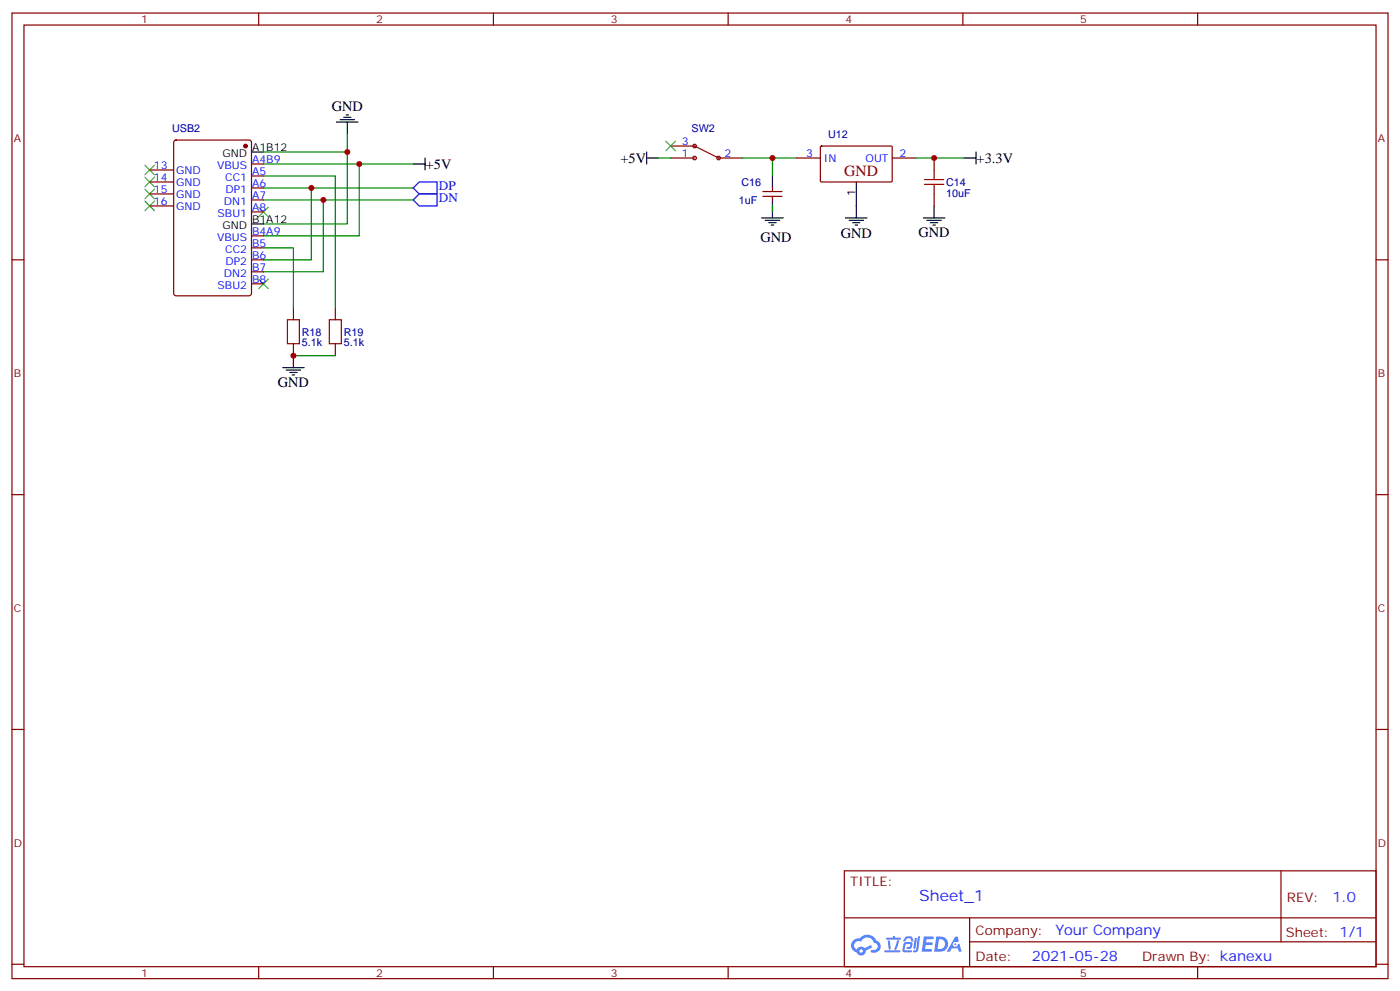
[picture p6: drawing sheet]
<svg xmlns="http://www.w3.org/2000/svg" width="412mm" height="292mm" viewBox="0 0 412 292" stroke-linecap="round" stroke-linejoin="round" font-family="sans-serif">
<g fill="none" stroke="#870000" stroke-width=".35">
<path d="M3.5 3.8h405.4v284.4h-405.4zM7.1 7.4h398.2v277.3h-398.2zM76.2 3.8v3.6M145.3 3.8v3.6M214.5 3.8v3.6M283.6 3.8v3.6M352.8 3.8v3.6M3.5 76.5h3.6M405.3 76.5h3.6M3.5 145.7h3.6M405.3 145.7h3.6M3.5 214.8h3.6"/>
<path d="M405.3 214.8h3.6M248.7 256.4h156.6v28.3h-156.6zM377.3 256.5v20.8M248.7 270.3h156.5M285.6 277.3h119.6M285.6 270.3v14.1M3.5 284h3.6M76.2 284.7v3.5M145.3 284.7v3.5M214.5 284.7v3.5M283.6 284.7v3.5M352.8 284.7v3.5"/>
<path d="M405.3 284h3.6"/>
</g>
<g fill="#5487ff">
<path d="M272.1 275.8h2.6l.3 .2-.1 .5-2 .1-.1 .9h1.6l.4 .4-.4 .4h-1.7l-.2 1.2h1.8l.3 .4-.2 .3-2.9 .1z"/>
<path d="M281.4 275.8h.7l.4 1.3-.7 .4a.74 .74 0 0 0-1.1 .3 .74 .74 0 0 0 .5 1 .74 .74 0 0 0 .9-.7l.5-.2 .7 2.3h-.9l-.2-.9h-1.9l-.5 .9h-.9z"/>
<path d="M269.5 276.2h.6l-.4 2.9a.31 .31 0 0 1-.3 .3 .31 .31 0 0 1-.3-.3z"/>
<path d="M270.4 275.7h.6l-.5 4a.89 .89 0 0 1-.7 .7 .89 .89 0 0 1-.9-.3l1-.5z"/>
<path d="M266.8 275.9l.6-.2 1.2 .1 .5 1.3-.6 .1-.4-.9-1 .1a.95 .95 0 0 1-1 .8l-.1-.2z"/>
<path d="M266.4 277.6l1.8-.2a1.04 1.04 0 0 1 .6 1.1 1.04 1.04 0 0 1-.8 .9h-.7a.29 .29 0 0 1-.3-.3 .29 .29 0 0 1 .3-.3h.7l.2-.8-1.4 .1-.4 1.7h1.9a.29 .29 0 0 1 .3 .4 .29 .29 0 0 1-.3 .2h-2l-.4-.3 .2-2.1z"/>
<path d="M260.5 279.8h4.4a.3 .3 0 0 1 .3 .3 .3 .3 0 0 1-.3 .3h-4.3z"/>
<path d="M264.3 276.9h.6l-.5 1.7a1.02 1.02 0 0 1-.7 1.1l-.2-.3z"/>
<path d="M261.5 277h.6l.3 2.3-.3 .3-.3-.2z"/>
<path d="M261.1 276.1h1.9l.2-.5h.5l-.1 .5h1.5a.29 .29 0 0 1 .3 .3 .29 .29 0 0 1-.3 .3h-3.9z"/>
<path d="M275.8 275.8l-.6 4.5h1.4a2.27 2.27 0 0 0 2.7-2.3 2.27 2.27 0 0 0-2.7-2.2zM276.6 276.6a1.5 1.5 0 0 1 1.8 1.5 1.5 1.5 0 0 1-1.9 1.4h-.3z"/>
<path d="M251.4 276.9a2.09 2.09 0 0 0 1 3.6 1.37 1.37 0 0 0 1.5 .8 1.37 1.37 0 0 0 1.1-1.4l2-.9-.5-.7-1.8 .9a1.4 1.4 0 0 0-2.3 .4 1.32 1.32 0 0 1-.6-1.8 1.32 1.32 0 0 1 1.9-.5 2.02 2.02 0 0 1 2-1.2 2.02 2.02 0 0 1 1.8 1.6 1.09 1.09 0 0 1 1.1 1.3 1.09 1.09 0 0 1-1.6 .7 .41 .41 0 0 0-.5 .4 .41 .41 0 0 0 .4 .4 1.89 1.89 0 0 0 2.4-1.1 1.89 1.89 0 0 0-1.2-2.4 2.98 2.98 0 0 0-5-.7l-1 .2zM253.2 280.1a.52 .52 0 0 1 1 0 .52 .52 0 0 1-1 0z"/>
<circle cx="281.4" cy="278" r=".28"/>
</g>
<g fill="none" stroke="#870000" stroke-width=".35">
<path d="M44.1 50.1h7.1M44.1 53.6h7.1M44.1 57.1h7.1M51.4 41.4l.5-.2h21.5l.6 .5 .1 44.7-.5 .6-21.7 .1-.7-.5v-44.7zM74.1 48.3h3.5M74.1 51.8h3.5M74.1 55.4h3.5M74.1 58.9h3.5M197.6 46.5h7M197.6 43h7M211.7 46.5h7M224.7 57.8h5.7"/>
<path d="M224.7 56.4h5.7M227.5 55.4v1M227.5 57.8v1.1M234.6 46.5h7.1M241.7 43.2l.3-.2 20.6 .1 .2 .3v10l-.3 .2-20.7-.1-.1-.3zM262.8 46.5h7.1M275.2 46.5v3.6M275.2 57.1v3.5M44.1 60.6h7.1M74.1 62.4h3.5M74.1 69.5h3.5M74.1 73h3.5"/>
<path d="M74.1 76.5h3.5M74.1 80h3.5M74.1 83.6h3.5M86.4 90.6v3.6M98.8 90.6v3.6M86.4 101.2v3.5M98.8 101.2v3.5"/>
</g>
<g fill="none" stroke="#900" stroke-width=".35">
<path d="M204.6 43l7.1 3.5"/>
<circle cx="204.6" cy="43" r=".53"/>
<circle cx="204.6" cy="46.5" r=".53"/>
<circle cx="211.7" cy="46.5" r=".53"/>
</g>
<g fill="none" stroke="#000" stroke-width=".35">
<path d="M99.1 35.9h6.4M100.2 35.2h4.2M101.2 34.5h2.2M102 33.8h.7M102.3 35.9v3.6M74.1 44.8h3.5M121.7 48.3h3.5M125.2 46.5v3.6M190.5 46.5h3.5M190.5 44.8v3.5M227.5 51.8v3.6M227.5 58.9v5.3"/>
<path d="M252.2 53.6v10.6M284 46.5h3.5M287.5 44.8v3.5M74.1 65.9h3.5M224.4 64.2h6.3M225.4 64.9h4.3M226.5 65.6h2.1M227.2 66.3h.7M249.1 64.2h6.3M250.1 64.9h4.3M251.2 65.6h2.1M251.9 66.3h.7"/>
<path d="M272 64.2h6.3M273 64.9h4.3M274.1 65.6h2.1M274.8 66.3h.7M275.2 60.6v3.6M83.3 108.3h6.3M84.3 109h4.2M85.4 109.7h2.1M86.1 110.4h.7M86.4 104.7v3.6"/>
</g>
<g fill="none" stroke="#008700" stroke-width=".35">
<path d="M102.3 39.5v5.3M77.6 44.8h24.7v21.1h-24.7M77.6 58.9h17.6v21.1h-17.6M77.6 51.8h21.2v38.8M77.6 48.3h44.1M77.6 55.4h14.1M95.2 58.9h26.5M105.8 48.3v21.2h-28.2M121.7 55.4h-30v21.1h-14.1M194 46.5h3.6M218.7 46.5h15.9M227.5 46.5v5.3"/>
<path d="M269.9 46.5h14.1M77.6 73h8.8v17.6M227.5 60.6v1.8M86.4 104.7h12.4"/>
</g>
<path d="M272.3 54.3h5.7M272.3 52.9h5.7M275.2 50.1v2.8M275.2 54.3v2.8M84.7 94.2h3.5v7h-3.5zM97 94.2h3.5v7h-3.5z" fill="none" stroke="#a10000" stroke-width=".35"/>
<g fill="none" stroke="#3c3" stroke-width=".35">
<path d="M42.7 48.6l2.8 2.9M42.7 59.2l2.8 2.9M42.7 55.7l2.8 2.8M42.7 52.2l2.8 2.8M45.5 59.2l-2.8 2.9M45.5 55.7l-2.8 2.8M45.5 52.2l-2.8 2.8M45.5 48.6l-2.8 2.9M196.1 41.6l2.9 2.8M199 41.6l-2.9 2.8M76.2 61l2.8 2.8M79 61l-2.8 2.8"/>
<path d="M76.2 82.2l2.8 2.8M79 82.2l-2.8 2.8"/>
</g>
<circle cx="72.3" cy="43" r=".53" fill="#870000" stroke="#870000" stroke-width=".35"/>
<path d="M121.7 55.4l1.8-1.8h5.3v3.5h-5.3zM123.5 57.1h5.3v3.5h-5.3l-1.8-1.7z" fill="none" stroke="#00f" stroke-width=".35"/>
<g fill="#c00">
<circle cx="275.2" cy="46.5" r=".88"/>
<circle cx="227.5" cy="46.5" r=".88"/>
<circle cx="102.3" cy="44.8" r=".88"/>
<circle cx="105.8" cy="48.3" r=".88"/>
<circle cx="91.7" cy="55.4" r=".88"/>
<circle cx="86.4" cy="104.7" r=".88"/>
<circle cx="95.3" cy="58.9" r=".88"/>
</g>
<text font-size="4.6" fill="#800" x="248.7" y="51.8">GND</text>
<text font-size="4.6" fill="#00f" x="270.8" y="265.5">Sheet_1</text>
<g font-size="4.2">
<text x="97.7" y="32.8">GND</text>
<text x="287.7" y="47.9">+3.3V</text>
<text x="125.4" y="49.7">+5V</text>
<text x="182.8" y="48">+5V</text>
<text x="224" y="71.2">GND</text>
<text x="247.6" y="70.2">GND</text>
<text x="270.6" y="69.8">GND</text>
<text x="81.8" y="113.9">GND</text>
</g>
<g font-size="4.2" fill="#00f">
<text x="392.5" y="265.7">1.0</text>
<text x="310.9" y="275.3">Your Company</text>
<text x="304" y="283.1">2021-05-28</text>
</g>
<g font-size="3.9" fill="#00f">
<text x="129.3" y="56.1">DP</text>
<text x="129.3" y="59.6">DN</text>
</g>
<g font-size="3.9" fill="#800">
<text x="250.5" y="261">TITLE:</text>
<text x="379.1" y="265.7">REV:</text>
<text x="287.4" y="275.2">Company:</text>
<text x="378.7" y="275.8">Sheet: 1/1</text>
<text x="287.4" y="282.9">Date:</text>
<text x="336.4" y="283">Drawn By: kanexu</text>
</g>
<g font-size="3.2" fill="#800">
<text x="41.6" y="6.8">1</text>
<text x="110.8" y="6.8">2</text>
<text x="179.9" y="6.8">3</text>
<text x="249.1" y="6.8">4</text>
<text x="318.2" y="6.8">5</text>
<text x="4.1" y="41.9">A</text>
<text x="405.9" y="41.9">A</text>
<text x="4.1" y="111.1">B</text>
<text x="405.9" y="111.1">B</text>
<text x="4.1" y="180.2">C</text>
<text x="405.9" y="180.2">C</text>
<text x="4.1" y="249.4">D</text>
<text x="405.9" y="249.4">D</text>
<text x="41.6" y="287.7">1</text>
<text x="110.8" y="287.7">2</text>
<text x="179.9" y="287.7">3</text>
<text x="249.1" y="287.7">4</text>
<text x="318.2" y="287.7">5</text>
</g>
<g font-size="3.2" fill="#000080">
<text x="50.7" y="38.9">USB2</text>
<text x="203.7" y="38.9">SW2</text>
<text x="243.9" y="40.6">U12</text>
<text x="218.4" y="54.7">C16</text>
<text x="278.7" y="57.9">10uF</text>
<text x="278.7" y="54.7">C14</text>
<text x="217.6" y="60">1uF</text>
<text x="88.9" y="102">5.1k</text>
<text x="88.9" y="98.8">R18</text>
<text x="101.2" y="102">5.1k</text>
<text x="101.2" y="98.8">R19</text>
</g>
<g font-size="3.2">
<text x="65.5" y="46.2">GND</text>
<text x="74.3" y="44.4">A1B12</text>
<text x="251.9" y="57.7" transform="rotate(-90 251.9 57.7)">1</text>
<text x="74.3" y="65.6">B1A12</text>
<text x="65.5" y="67.3">GND</text>
</g>
<g font-size="3.2" fill="#00f">
<text x="74.3" y="47.9">A4B9</text>
<text x="200.8" y="46.2">1</text>
<text x="200.8" y="42.7">3</text>
<text x="213.4" y="46.2">2</text>
<text x="237.5" y="46.2">3</text>
<text x="242.7" y="47.6">IN</text>
<text x="255" y="47.6">OUT</text>
<text x="264.9" y="46.2">2</text>
<text x="45.4" y="49.7">13</text>
<text x="45.4" y="53.2">14</text>
<text x="51.9" y="51.1">GND</text>
<text x="63.9" y="49.7">VBUS</text>
<text x="66.3" y="53.2">CC1</text>
<text x="74.3" y="51.5">A5</text>
<text x="45.4" y="56.8">15</text>
<text x="51.9" y="54.6">GND</text>
<text x="51.9" y="58.2">GND</text>
<text x="66.4" y="56.8">DP1</text>
<text x="74.3" y="55">A6</text>
<text x="74.3" y="58.5">A7</text>
<text x="45.4" y="60.3">16</text>
<text x="51.9" y="61.7">GND</text>
<text x="64.1" y="63.8">SBU1</text>
<text x="65.9" y="60.3">DN1</text>
<text x="74.3" y="62.1">A8</text>
<text x="63.9" y="70.9">VBUS</text>
<text x="74.3" y="69.1">B4A9</text>
<text x="66.3" y="74.4">CC2</text>
<text x="66.4" y="77.9">DP2</text>
<text x="74.3" y="72.6">B5</text>
<text x="74.3" y="76.2">B6</text>
<text x="65.9" y="81.5">DN2</text>
<text x="74.3" y="79.7">B7</text>
<text x="74.3" y="83.2">B8</text>
<text x="64.1" y="85">SBU2</text>
</g>
</svg>
